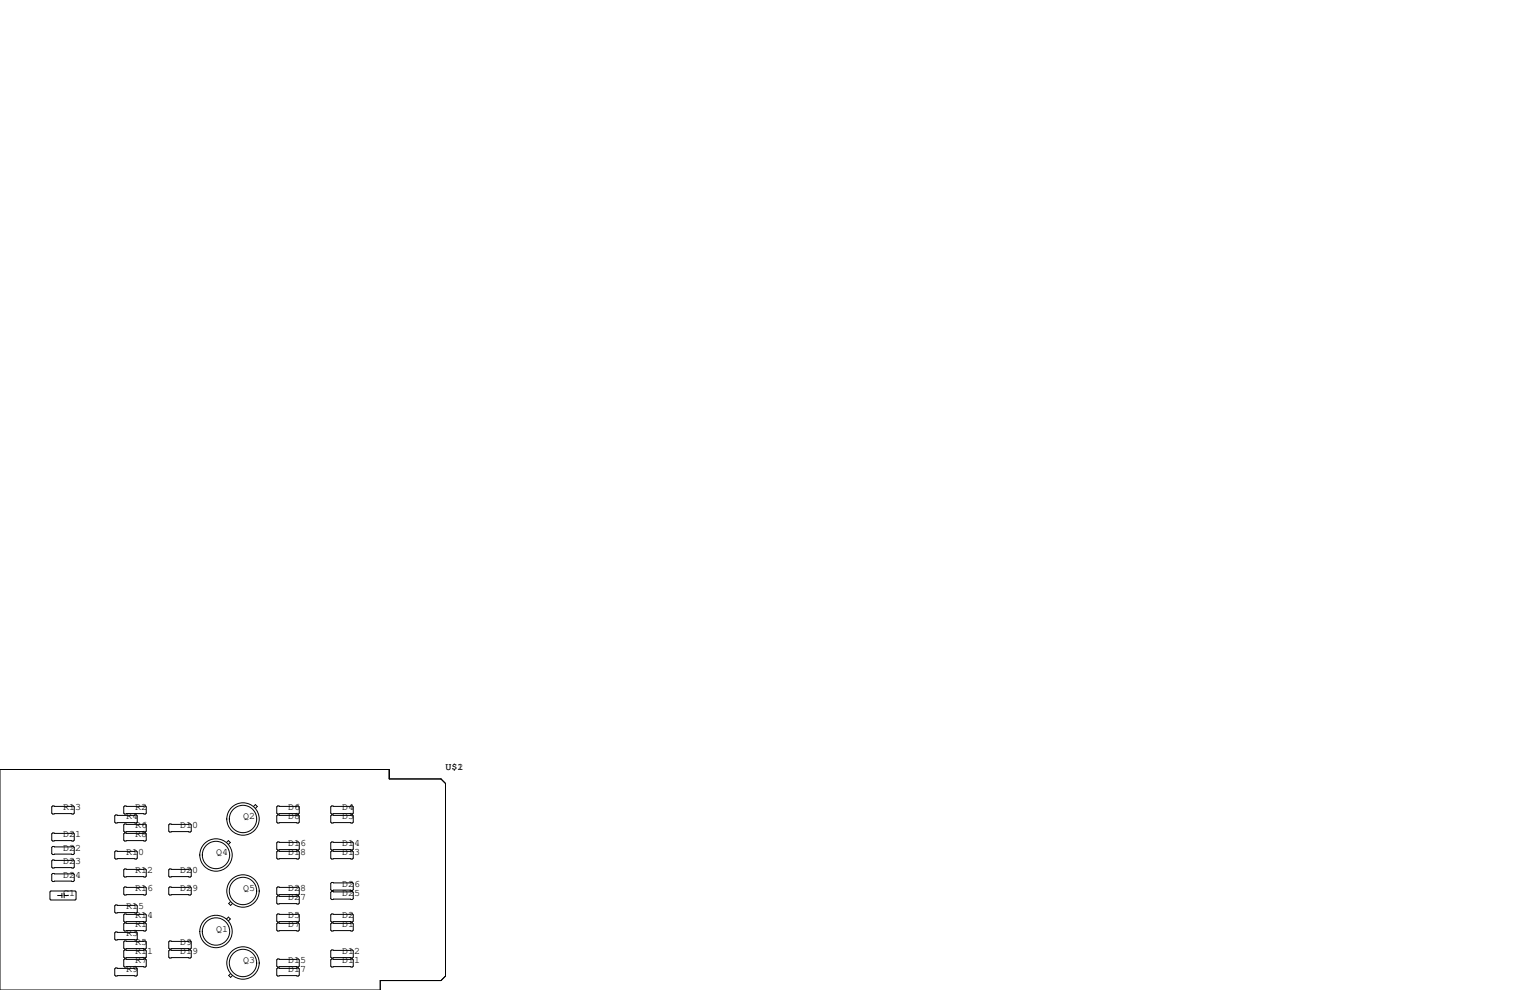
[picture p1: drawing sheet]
<svg xmlns="http://www.w3.org/2000/svg" width="432mm" height="279mm" viewBox="0 0 432 279" stroke-linecap="round" stroke-linejoin="round" font-family="sans-serif">
<g fill="none" stroke="#000" stroke-width=".28">
<path d="M0 217.2h109.9v2.6h14.6l1.2 1.3v54.4l-1.2 1.2h-17.2v2.7h-107.3zM14.9 235.1h5.8l.3 .2v1.8l-.3 .3h-5.8l-.3-.3v-1.8zM14.9 227.5h5.8l.3 .2v1.8l-.3 .2h-5.8l-.3-.2v-1.8zM14.9 238.9h5.8l.3 .2v1.8l-.3 .3h-5.8l-.3-.3v-1.8zM32.6 230h5.9l.2 .3v1.7l-.2 .3h-5.9l-.2-.3v-1.7zM35.2 235.1h5.8l.3 .2v1.8l-.3 .3h-5.8l-.3-.3v-1.8zM35.2 227.5h5.8l.3 .2v1.8l-.3 .2h-5.8l-.3-.2v-1.8zM35.2 232.5h5.8l.3 .3v1.8l-.3 .2h-5.8l-.3-.2v-1.8zM47.9 232.5h5.8l.3 .3v1.8l-.3 .2h-5.8l-.3-.2v-1.8zM63.9 237.8l.6-.6 .5 .6-.5 .5M71.6 227.6l.5-.5 .5 .5-.5 .5M78.4 227.5h5.8l.3 .2v1.8l-.3 .2h-5.8l-.3-.2v-1.8z"/>
<path d="M78.4 230h5.8l.3 .3v1.7l-.3 .3h-5.8l-.3-.3v-1.7zM78.4 237.6h5.8l.3 .3v1.7l-.3 .3h-5.8l-.3-.3v-1.7zM93.6 227.5h5.8l.3 .2v1.8l-.3 .2h-5.8l-.3-.2v-1.8zM93.6 230h5.8l.3 .3v1.7l-.3 .3h-5.8l-.3-.3v-1.7zM93.6 237.6h5.8l.3 .3v1.7l-.3 .3h-5.8l-.3-.3v-1.7zM14.1 251.7l.3-.2h6.8l.3 .2v2l-.3 .3h-6.8l-.3-.3zM14.9 242.7h5.8l.3 .3v1.7l-.3 .3h-5.8l-.3-.3v-1.7zM14.9 246.5h5.8l.3 .3v1.7l-.3 .3h-5.8l-.3-.3v-1.7zM16.3 252.7h1.2M17.5 252.1v1.3M18.1 252.7h1.2M18.1 252.1v1.3"/>
<path d="M32.6 255.4h5.9l.2 .3v1.7l-.2 .3h-5.9l-.2-.3v-1.7zM32.6 240.2h5.9l.2 .2v1.8l-.2 .2h-5.9l-.2-.2v-1.8zM35.2 257.9h5.8l.3 .3v1.8l-.3 .2h-5.8l-.3-.2v-1.8zM35.2 250.3h5.8l.3 .3v1.7l-.3 .3h-5.8l-.3-.3v-1.7zM35.2 245.2h5.8l.3 .3v1.8l-.3 .2h-5.8l-.3-.2v-1.8zM47.6 245.5l.3-.3h5.8l.3 .3v1.8l-.3 .2h-5.8l-.3-.2zM47.6 250.6l.3-.3h5.8l.3 .3v1.7l-.3 .3h-5.8l-.3-.3zM63.9 259.4l.6-.6 .5 .6-.5 .5M65.1 254.5l-.6 .5 .6 .5 .5-.5M78.1 250.6l.3-.3h5.8l.3 .3v1.7l-.3 .3h-5.8l-.3-.3zM78.1 253.1l.3-.2h5.8l.3 .2v1.8l-.3 .2h-5.8l-.3-.2zM78.1 258.2l.3-.3h5.8l.3 .3v1.8l-.3 .2h-5.8l-.3-.2z"/>
<path d="M78.4 240.2h5.8l.3 .2v1.8l-.3 .2h-5.8l-.3-.2v-1.8zM93.3 249.3l.3-.3h5.8l.3 .3v1.8l-.3 .2h-5.8l-.3-.2zM93.3 251.8l.3-.2h5.8l.3 .2v1.8l-.3 .3h-5.8l-.3-.3zM93.3 258.2l.3-.3h5.8l.3 .3v1.8l-.3 .2h-5.8l-.3-.2zM93.6 240.2h5.8l.3 .2v1.8l-.3 .2h-5.8l-.3-.2v-1.8zM32.6 263h5.9l.2 .3v1.7l-.2 .3h-5.9l-.2-.3v-1.7zM32.6 273.2h5.9l.2 .2v1.8l-.2 .3h-5.9l-.2-.3v-1.8zM35.2 265.6h5.8l.3 .2v1.8l-.3 .2h-5.8l-.3-.2v-1.8zM35.2 260.5h5.8l.3 .2v1.8l-.3 .3h-5.8l-.3-.3v-1.8zM35.2 268.1h5.8l.3 .3v1.7l-.3 .3h-5.8l-.3-.3v-1.7zM35.2 270.6h5.8l.3 .3v1.8l-.3 .2h-5.8l-.3-.2v-1.8zM47.6 265.8l.3-.2h5.8l.3 .2v1.8l-.3 .2h-5.8l-.3-.2z"/>
<path d="M47.6 268.4l.3-.3h5.8l.3 .3v1.7l-.3 .3h-5.8l-.3-.3zM65.1 274.8l-.6 .5 .6 .5 .5-.5M78.1 260.7l.3-.2h5.8l.3 .2v1.8l-.3 .3h-5.8l-.3-.3zM78.1 270.9l.3-.3h5.8l.3 .3v1.8l-.3 .2h-5.8l-.3-.2zM78.1 273.4l.3-.2h5.8l.3 .2v1.8l-.3 .3h-5.8l-.3-.3zM93.3 260.7l.3-.2h5.8l.3 .2v1.8l-.3 .3h-5.8l-.3-.3zM93.3 268.4l.3-.3h5.8l.3 .3v1.7l-.3 .3h-5.8l-.3-.3zM93.3 270.9l.3-.3h5.8l.3 .3v1.8l-.3 .2h-5.8l-.3-.2z"/>
<circle cx="68.6" cy="231.1" r="4.6"/>
<circle cx="68.6" cy="231.1" r="3.9"/>
<circle cx="61" cy="241.3" r="4.6"/>
<circle cx="61" cy="241.3" r="3.9"/>
<circle cx="68.6" cy="251.5" r="4.6"/>
<circle cx="68.6" cy="251.5" r="3.9"/>
<circle cx="61" cy="262.9" r="3.9"/>
<circle cx="61" cy="262.9" r="4.6"/>
<circle cx="68.6" cy="271.8" r="4.6"/>
<circle cx="68.6" cy="271.8" r="3.9"/>
</g>
<g font-size="2.8">
<text x="125.7" y="217.2">U$1</text>
<text x="129.1" y="217.2">2</text>
<text x="17.8" y="228.6">R13</text>
<text x="35.6" y="231.1">R4</text>
<text x="38.1" y="233.7">R6</text>
<text x="38.1" y="228.6">R2</text>
<text x="50.8" y="233.7">D10</text>
<text x="68.6" y="231.1">Q2</text>
<text x="81.3" y="231.1">D8</text>
<text x="81.3" y="228.6">D6</text>
<text x="96.5" y="228.6">D4</text>
<text x="96.5" y="231.1">D3</text>
<text x="17.8" y="236.2">D21</text>
<text x="38.1" y="236.2">R8</text>
<text x="81.3" y="238.8">D16</text>
<text x="96.5" y="238.8">D14</text>
<text x="17.8" y="240">D22</text>
<text x="17.8" y="243.8">D23</text>
<text x="35.6" y="241.3">R10</text>
<text x="61" y="241.3">Q4</text>
<text x="81.3" y="241.3">D18</text>
<text x="96.5" y="241.3">D13</text>
<text x="17.8" y="247.6">D24</text>
<text x="38.1" y="246.4">R12</text>
<text x="38.1" y="251.5">R16</text>
<text x="50.8" y="246.4">D20</text>
<text x="50.8" y="251.5">D29</text>
<text x="68.6" y="251.5">Q5</text>
<text x="81.3" y="251.5">D28</text>
<text x="96.5" y="250.2">D26</text>
<text x="17.8" y="252.7">C1</text>
<text x="35.6" y="256.5">R15</text>
<text x="81.3" y="254">D27</text>
<text x="96.5" y="252.7">D25</text>
<text x="38.1" y="259.1">R14</text>
<text x="38.1" y="261.6">R1</text>
<text x="61" y="262.9">Q1</text>
<text x="81.3" y="261.6">D7</text>
<text x="81.3" y="259.1">D5</text>
<text x="96.5" y="259.1">D2</text>
<text x="96.5" y="261.6">D1</text>
<text x="35.6" y="264.2">R3</text>
<text x="38.1" y="266.7">R5</text>
<text x="38.1" y="269.2">R11</text>
<text x="50.8" y="266.7">D9</text>
<text x="50.8" y="269.2">D19</text>
<text x="96.5" y="269.2">D12</text>
<text x="35.6" y="274.3">R9</text>
<text x="38.1" y="271.8">R7</text>
<text x="68.6" y="271.8">Q3</text>
<text x="81.3" y="274.3">D17</text>
<text x="81.3" y="271.8">D15</text>
<text x="96.5" y="271.8">D11</text>
</g>
</svg>
